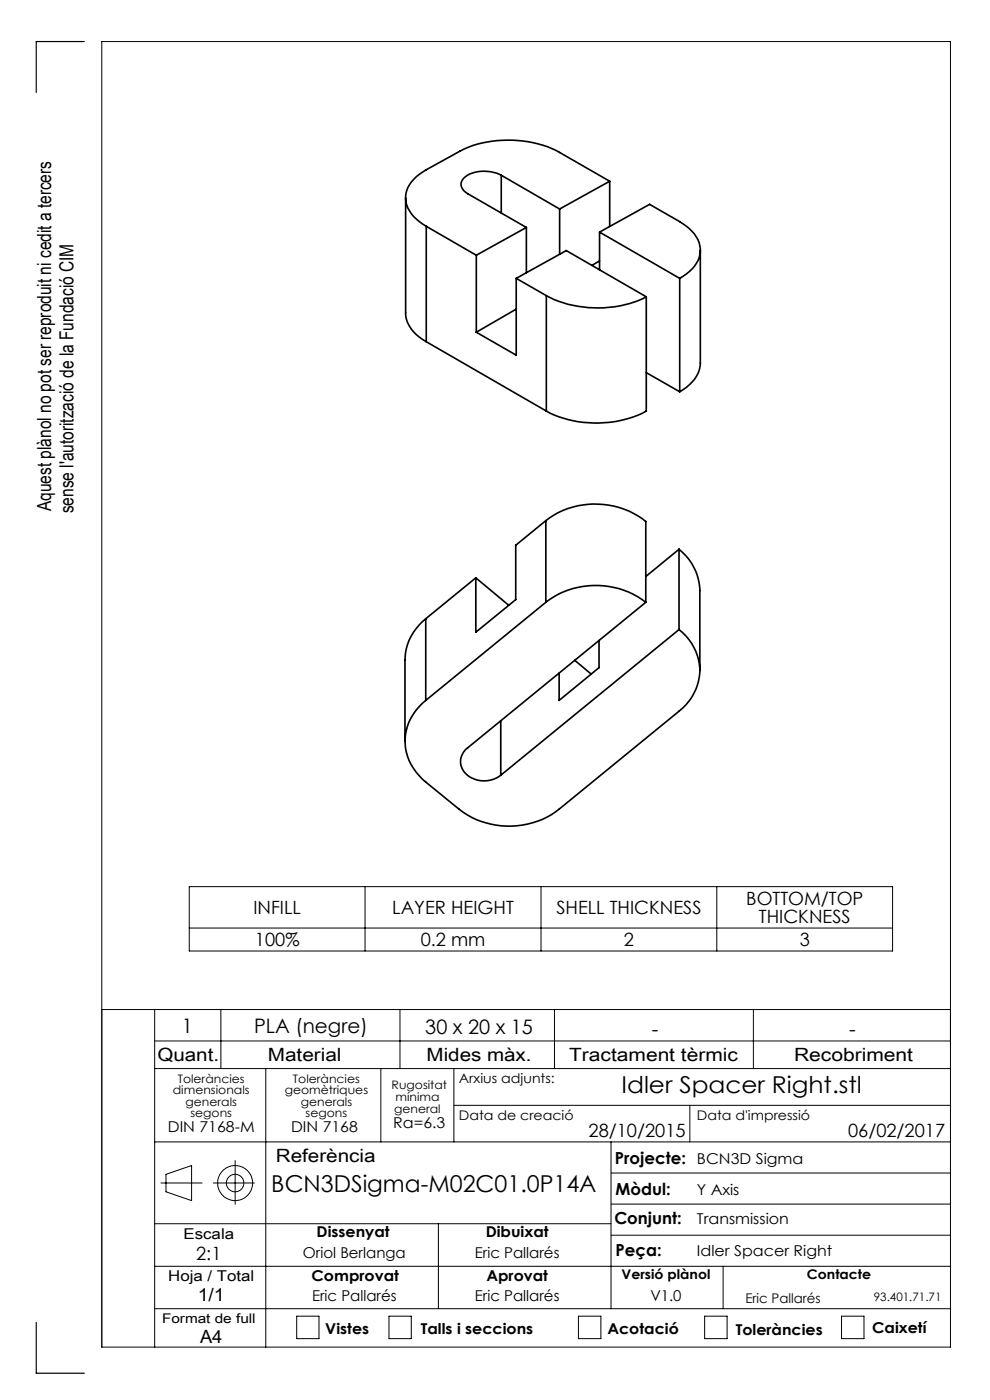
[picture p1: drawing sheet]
<svg xmlns="http://www.w3.org/2000/svg" width="210mm" height="297mm" viewBox="0 0 210 297" stroke-linecap="round" stroke-linejoin="round" font-family="sans-serif">
<g fill="none" stroke="#000" stroke-width=".21">
<path d="M40.1 188.1h149.2v13.7h-149.2zM40.1 196.9h149.2M77.4 188.1v13.7M114.8 188.1v13.7M152 188.1v13.7M21.6 214.2h180M32.8 214.2v71.6M46.8 214.2v12.5M84.8 214.2v12.5M117.6 214.2v12.5M159.8 214.2v12.5M32.8 220.8h168.8"/>
<path d="M32.8 226.7h168.8M56.4 226.7v59.1M80.8 226.7v15.5M96.3 226.7v15.5M96.3 234.5h105.3M146.3 234.5v7.7M32.8 259.6h96.8M32.8 242.2h168.8M34.1 251h8.8M35.2 249.1l5.4-1.8v7.4l-5.4-1.9zM45.3 251h8.7M49.9 246.2v9.3"/>
<path d="M93 259.6v18M129.6 242.2v35.4M129.6 255.4h72M129.6 248.8h72M32.8 277.6h168.8M32.8 268.6h168.8M62.9 279.2h4.8v4.8h-4.8zM82.5 279.2h4.7v4.8h-4.7zM122.7 279.2h4.8v4.8h-4.8zM129.6 262h72M149.5 279.2h4.7v4.8h-4.7zM153.4 268.6v9"/>
<path d="M178.5 279.2h4.8v4.8h-4.8zM21.6 285.8h180v-277h-180v277"/>
<circle cx="49.9" cy="251" r="3.7"/>
<circle cx="49.9" cy="251" r="1.86"/>
</g>
<path d="M17.9 8.8h-10.2v10.8M7.7 280.5v10.8h10.2" fill="none" stroke="#000" stroke-width=".25"/>
<g fill="none" stroke="#000" stroke-width=".35">
<path d="M106.3 37.2a7.4 7.4 0 0 0-7.8 .5 1.89 1.89 0 0 0 .3 3.1l12.9 7.5M106.3 37.2l12.4 7.1M106.3 37.2v8M129.3 38.4l-10.6-6.1a23.7 23.7 0 0 0-21.2-.2l-7.1 3.9a7.2 7.2 0 0 0-4.4 6.3 7.7 7.7 0 0 0 4.4 5.7M129.3 38.4l-10.6 5.9M129.3 38.4v9.6M86 42v24.4a7.3 7.3 0 0 0 4.4 6.1M90.4 48v24.5M90.4 48l10.6 6.1M101 54.1v16.4M109.5 59.1l10.6-5.9 17 9.8M109.5 59.1l6.4 3.6"/>
<path d="M109.5 59.1v16.2l-8.5-4.8M111.7 48.3l-10.7 5.8M111.7 48.3v9.6M118.7 44.3v9.6M127.2 49.2l10.6-5.8 6.4 3.6a7.6 7.6 0 0 1 4.4 5.8 6.8 6.8 0 0 1-3.7 5.8l-.7 .5M127.2 49.2l17 9.9M127.2 49.2v8.1M127.2 55.3l-1.6 1M144.2 59.1v24M148.6 53.1v23.9a7 7 0 0 1-3.7 5.7l-.7 .4M90.4 72.5l25.5 14.7M109.5 65.6l-8.5 4.9"/>
<path d="M115.9 62.7a24 24 0 0 0 21.2 .3M115.9 62.7v24.5M137.1 63v24.2a23.3 23.3 0 0 1-21.2 0M137.1 79.1l7.1 4M115.8 110.5a17.3 17.3 0 0 1 21.2 .1v17.2M115.8 110.5v17.3M115.8 110.5l-6.4 5.2v11.5l-8.5 6.9v-11.5M144 116.5a11.7 11.7 0 0 1 4.4 8.8v16.9M144 116.5v17.1M144 116.5l-7 5.8M90.3 131.3a11.4 11.4 0 0 0-4.4 8.7v17.2M90.3 131.3v17.3"/>
<path d="M100.9 122.6l-10.6 8.7M100.9 122.6l7 5.8M115.8 127.8a17.5 17.5 0 0 1 21.2 0M115.8 127.8l-25.5 20.8M127.1 135.9v5.7l-8.5 7v-5.8M137 127.8l-37.8 30.9a3.7 3.7 0 0 0 1 6.4 5.8 5.8 0 0 0 6-.6M144 133.6a10.7 10.7 0 0 1 0 17.3l-25.4 20.8a17.4 17.4 0 0 1-21.2 0l-7.1-5.8a10.7 10.7 0 0 1 0-17.3M144 133.6l-37.8 30.9M106.2 152.9v11.6M121.9 140.1l3.5 2.9"/>
</g>
<g font-size="4.9">
<text x="131.8" y="231.8">Idler Spacer Right.stl</text>
<text x="57.6" y="253">BCN3DSigma-M02C01.0P14A</text>
</g>
<g font-size="4.2">
<text x="38.6" y="219">1</text>
<text x="53.9" y="219.2">PLA (negre)</text>
<text x="90.2" y="219.4">30 x 20 x 15</text>
<text x="138.3" y="219.7">-</text>
<text x="180.1" y="219.7">-</text>
</g>
<g font-size="4.1">
<text x="10.9" y="108.4" transform="rotate(-90 10.9 108.4)">Aquest plànol no pot ser reproduit ni cedit a tercers</text>
<text x="15.6" y="108.9" transform="rotate(-90 15.6 108.9)">sense l'autorització de la Fundació CIM</text>
</g>
<g font-size="3.9">
<text x="53.8" y="193.9">INFILL</text>
<text x="83.2" y="193.9">LAYER HEIGHT</text>
<text x="118" y="193.9">SHELL THICKNESS</text>
<text x="158.3" y="192">BOTTOM/TOP</text>
<text x="161" y="195.9">THICKNESS</text>
<text x="54.1" y="200.8">100%</text>
<text x="89.2" y="200.8">0.2 mm</text>
<text x="132.3" y="200.8">2</text>
<text x="169.6" y="200.8">3</text>
<text x="33.4" y="225">Quant.</text>
<text x="56.8" y="225">Material</text>
<text x="90.5" y="225">Mides màx.</text>
<text x="120.7" y="225">Tractament tèrmic</text>
<text x="168.4" y="225">Recobriment</text>
<text x="124.8" y="241.3">28/10/2015</text>
<text x="179.9" y="241.3">06/02/2017</text>
<text x="58.5" y="246.5">Referència</text>
<text x="41.6" y="267.2">2:1</text>
<text x="41.9" y="276.1">1/1</text>
<text x="42.4" y="284.9">A4</text>
</g>
<g font-size="3.5">
<text x="130.5" y="246.8">Projecte:</text>
<text x="130.6" y="253.4">Mòdul:</text>
<text x="130.3" y="259.8">Conjunt:</text>
<text x="130.6" y="266.4">Peça:</text>
</g>
<g font-size="3.2">
<text x="83.4" y="239.3">Ra=6.3</text>
<text x="35.6" y="240.1">DIN 7168-M</text>
<text x="61.7" y="240.1">DIN 7168</text>
<text x="147.8" y="246.8">BCN3D Sigma</text>
<text x="147.8" y="253.4">Y Axis</text>
<text x="38.9" y="262.9">Escala</text>
<text x="67.2" y="262.5">Dissenyat</text>
<text x="103" y="262.5">Dibuixat</text>
<text x="147.8" y="259.8">Transmission</text>
<text x="64.3" y="266.8">Oriol Berlanga</text>
<text x="100.7" y="266.8">Eric Pallarés</text>
<text x="147.8" y="266.4">Idler Spacer Right</text>
<text x="35.7" y="271.7">Hoja / Total</text>
<text x="66.1" y="271.7">Comprovat</text>
<text x="103.2" y="271.7">Aprovat</text>
<text x="66.2" y="276.1">Eric Pallarés</text>
<text x="100.7" y="276.1">Eric Pallarés</text>
<text x="138" y="276.1">V1.0</text>
<text x="69" y="283.1">Vistes</text>
<text x="89.3" y="283.1">Talls i seccions</text>
<text x="128.8" y="283.1">Acotació</text>
<text x="156.1" y="283.2">Toleràncies</text>
<text x="185" y="282.8">Caixetí</text>
</g>
<g font-size="2.8">
<text x="97.3" y="229.6">Arxius adjunts:</text>
<text x="97.3" y="237.7">Data de creació</text>
<text x="147.8" y="237.7">Data d'impressió</text>
<text x="131.8" y="271.4">Versió plànol</text>
<text x="171.2" y="271.4">Contacte</text>
<text x="34.4" y="280.7">Format de full</text>
<text x="158.1" y="276.3">Eric Pallarés</text>
</g>
<g font-size="2.5">
<text x="36.7" y="232.1">dimensionals</text>
<text x="37.7" y="229.6">Toleràncies</text>
<text x="60.4" y="232.1">geomètriques</text>
<text x="62.1" y="229.6">Toleràncies</text>
<text x="83.1" y="231">Rugositat</text>
<text x="83.9" y="233.5">mínima</text>
<text x="39.4" y="234.6">generals</text>
<text x="40.4" y="237.1">segons</text>
<text x="63.8" y="234.6">generals</text>
<text x="64.8" y="237.1">segons</text>
<text x="83.6" y="236.2">general</text>
<text x="185.4" y="276.1">93.401.71.71</text>
</g>
</svg>
